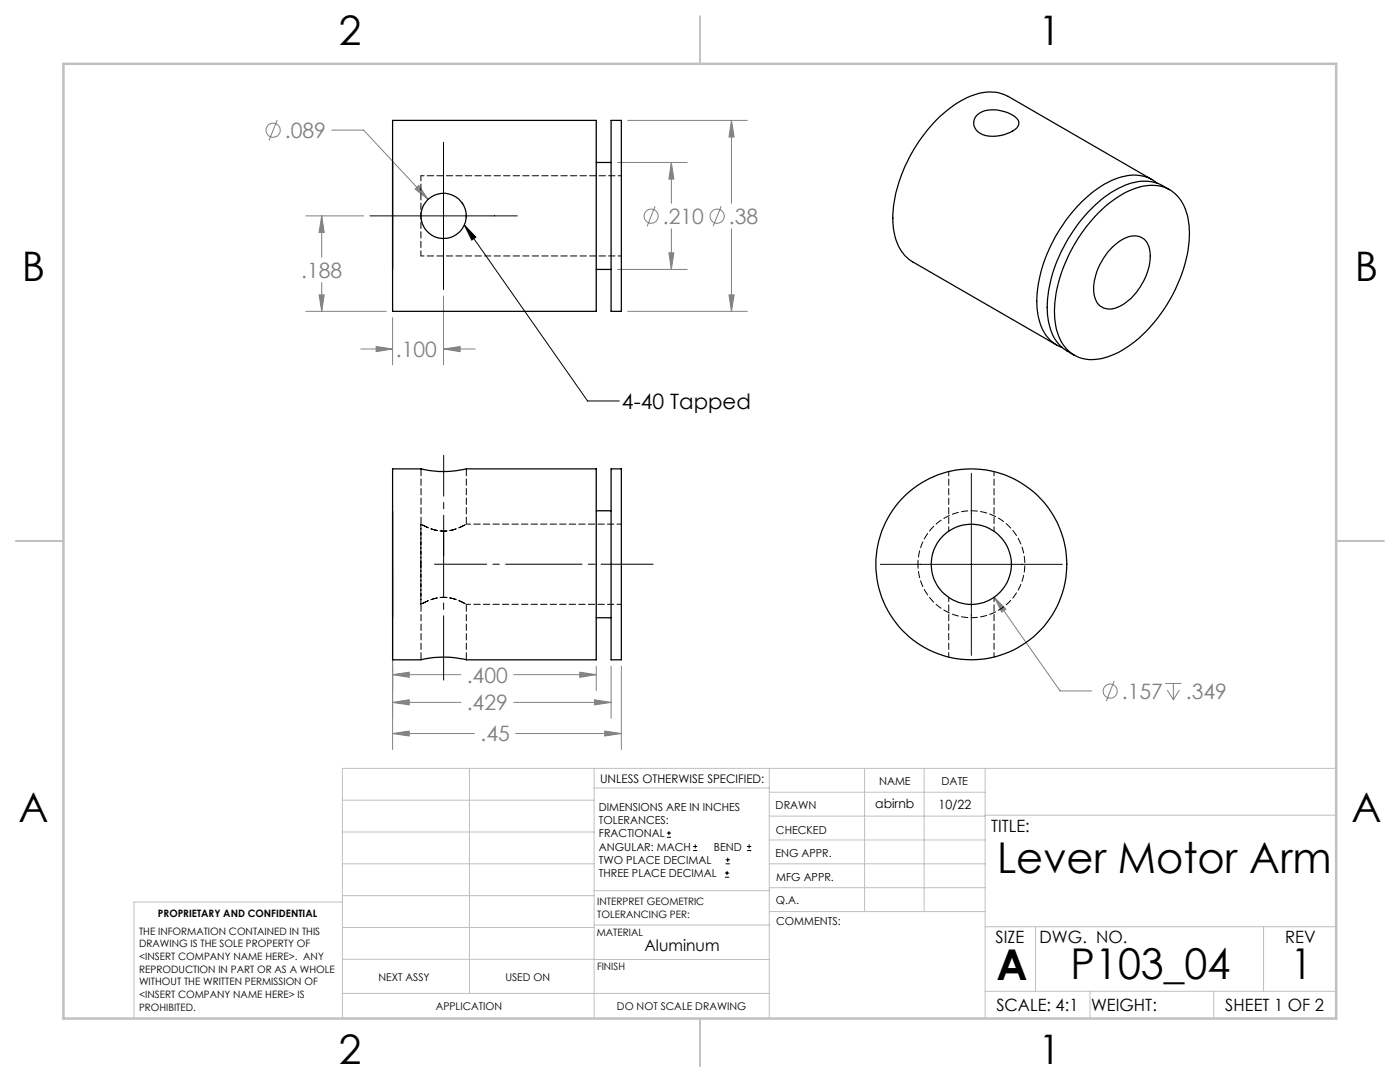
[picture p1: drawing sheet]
<svg xmlns="http://www.w3.org/2000/svg" width="279mm" height="216mm" viewBox="0 0 279 216" stroke-linecap="round" stroke-linejoin="round" font-family="sans-serif">
<g fill="none" stroke="#808080" stroke-width=".2">
<path d="M55.3 24l-1.6 4M66.2 26h6.4l12.8 13.8M82.8 37.7l.8-.7 1.8 2.8zM123.2 32.4h14M125.3 24h23.9M134 32.4l.5 3.3h-1zM134 32.4v8.2M146 24l.5 3.3h-1zM146 24v16.6M61 43.1h11.6M63.7 58.8h1l-.5 3.3zM64.2 43.1l.5 3.3h-1z"/>
<path d="M64.2 43.1v8.2M64.2 56.4v5.7M88.5 59.1v13.7M123.2 53.8h14M130.7 41.1l-1.5 4.1M133.5 50.4h1l-.5 3.4zM134 45.6v8.2M143.9 41.1l-1.6 4.1M145.5 58.8h1l-.5 3.3zM146 45.6v16.5M61 62.1h16.1M72 69.6h6.4"/>
<path d="M75.1 69.1l3.3 .5-3.3 .6zM78.4 63.4v9.4M88.5 69.6l3.3-.5v1.1zM88.5 69.6h6.4M125.3 62.1h23.9M78.4 113.9v35.6M198.4 119.2l2.4 2.4-.9 .5zM198.4 119.2l13.2 18.7h6.3M78.4 134.6l3.3-.5v1zM78.4 134.6h13.6M102.5 134.6h16.5M115.7 134.1l3.3 .5-3.3 .5z"/>
<path d="M118.6 139.6l3.4 .6-3.4 .5zM119 132.9v4.9M122 132.9v10.4M124 132.9v16.6M222.4 135.9l-1.6 4M232.6 136.4h3.2M232.9 137.7l1.3 1.9M234.2 136.4v3.2M235.4 137.7l-1.2 1.9M78.4 146.4l3.3-.5v1zM78.4 140.2l3.3-.6v1.1zM78.4 146.4h16.3"/>
<path d="M78.4 140.2h13.6M102.5 140.2h19.5M102.9 146.4h21.1M120.7 145.9l3.3 .5-3.3 .5z"/>
<circle cx="54.5" cy="26" r="1.42"/>
<circle cx="129.9" cy="43.1" r="1.41"/>
<circle cx="143.1" cy="43.1" r="1.42"/>
<circle cx="221.6" cy="137.9" r="1.4"/>
</g>
<g fill="none" stroke="#000" stroke-width=".2">
<path d="M88.5 28.4v29.4M73.8 43.1h29.4M92.7 44.9l24.6 35.1h6.3M92.7 44.9l2.3 2.4-.8 .6zM193.9 94.4v36.4M175.7 112.6h36.3M133.1 167.1h.8M133.1 166.2h.8M133.5 165.8v.9M138.3 169.7h.8M138.3 168.9h.8M138.7 168.5v.8"/>
<path d="M144.7 175h.8M144.7 174.2h.8M144.8 172.4h.9M144.8 171.6h.9M145.1 173.8v.8M145.2 171.1v.9M149.1 169.7h.8M149.1 168.9h.8M149.5 168.5v.8"/>
</g>
<path d="M78.4 32.4v21.4zM78.4 102v21.3z" fill="none" stroke="#808080" stroke-width=".25"/>
<g fill="none" stroke="#c0c0c0" stroke-width=".2">
<path d="M68.3 159.7h50.3M93.7 153.3v44.9M118.6 153.3v49.9M118.6 157.2h34.9M153.5 153.3v49.9M153.5 158.1h43.1M172.5 153.3v28.6M184.4 153.3v28.6M196.6 153.3v49.9M266.7 153.3h-198.4v49.9M68.3 178.7h50.3M68.3 172.4h50.3"/>
<path d="M68.3 166h50.3M68.3 180h-41.6v23.2M118.6 177.7h35M153.5 167.6h43.1M153.5 162.8h43.1M153.5 172.4h43.1M153.5 177.1h43.1M196.6 162.7h70.1M68.3 198.2h85.2M68.3 191.4l85.2 .1M68.3 185.1h50.3M118.6 184.6h35"/>
<path d="M153.6 181.9h43M196.6 197.8h70.1M196.6 184.9h70.1M206.7 184.9v12.9M217.5 197.8v5.4M242.2 197.8v5.4M252.2 184.9v12.9"/>
</g>
<path d="M139.7 3.2v9.5M3.1 107.9h9.6M266.7 107.9h9.5M139.7 203.2v9.6" fill="none" stroke="#c0c0c0" stroke-width=".25"/>
<path d="M12.7 12.7h254v190.5h-254z" fill="none" stroke="#c0c0c0" stroke-width=".5"/>
<path d="M130.4 112.6h-43.7" fill="none" stroke="#000" stroke-width=".2" stroke-dasharray="15.2 1.3 1.3 1.3" stroke-dashoffset="4.9"/>
<path d="M88.5 135.7v-29.5" fill="none" stroke="#000" stroke-width=".2" stroke-dasharray="15.2 1.3 1.3 1.3" stroke-dashoffset="2.4"/>
<path d="M88.5 90.9v20" fill="none" stroke="#000" stroke-width=".2" stroke-dasharray="15.2 1.3 1.3 1.3" stroke-dashoffset="7.1"/>
<path d="M120.7 145.9l3.3 .5-3.3 .5zM78.4 146.4l3.3-.5v1zM78.4 134.6l3.3-.5v1zM115.7 134.1l3.3 .5-3.3 .5zM78.4 140.2l3.3-.6v1.1zM118.6 139.6l3.4 .6-3.4 .5zM134 32.4l.5 3.3h-1zM133.5 50.4h1l-.5 3.4zM146 24l.5 3.3h-1zM145.5 58.8h1l-.5 3.3zM88.5 69.6l3.3-.5v1.1zM75.1 69.1l3.3 .5-3.3 .6zM64.2 43.1l.5 3.3h-1zM63.7 58.8h1l-.5 3.3zM82.8 37.7l2.6 2.1-1.8-2.8zM198.4 119.2l1.5 2.9 .9-.5z" fill="#808080"/>
<path d="M92.7 44.9l2.3 2.4-.8 .6z" fill="#000"/>
<g fill="none" stroke="#000" stroke-width=".25">
<path d="M78.4 24h40.6v38.1h-40.6zM119 32.4h3M122 24h2v38.1h-2zM195.1 22.9a6.1 6.1 0 0 1 6-.4l.6 .3a2.09 2.09 0 0 1 1.6 2 3.9 3.9 0 0 1-2.9 2.1 5.8 5.8 0 0 1-5.3-.7 2.21 2.21 0 0 1 0-3.3zM229.9 35.8l-28.7-16.6a8.8 8.8 0 0 0-8.2 .3 28.4 28.4 0 0 0-13.1 15.5 20.4 20.4 0 0 0-1.1 12.8 7.9 7.9 0 0 0 3.3 4.4l28.8 16.6M230.9 36.5a7.7 7.7 0 0 0-7.8-1 23.1 23.1 0 0 0-10.9 9.3 27.1 27.1 0 0 0-5.2 16.8 9.1 9.1 0 0 0 3.6 7.1l1.3 .6M233.4 37.9a8.3 8.3 0 0 0-5.6-1.7 17.8 17.8 0 0 0-10.6 6.1 30.3 30.3 0 0 0-8.2 19 10.1 10.1 0 0 0 3.3 8.3l2.1 1.3M119 53.8h3M219.2 42.5a17.2 17.2 0 0 1 10-5.5 7.1 7.1 0 0 1 7.8 5.9 23.3 23.3 0 0 1-2.9 15.7 26.1 26.1 0 0 1-12.2 12.3 7.9 7.9 0 0 1-8.6-.9 11 11 0 0 1-2.8-8.7 30.6 30.6 0 0 1 8.7-18.8zM222.1 49.2a5.6 5.6 0 0 1 5.5-1.9 4.1 4.1 0 0 1 2 4.3 12.2 12.2 0 0 1-6.6 9.7 3.2 3.2 0 0 1-4.7-2.7 11.9 11.9 0 0 1 3.8-9.4zM78.4 93.6h5.6a19.7 19.7 0 0 0 9.1 0h25.9v38.1h-25.9a19.5 19.5 0 0 0-9.1 0h-5.6zM122 93.6h2v38.1h-2z"/>
<path d="M119 101.9h3M119 123.3h3"/>
<circle cx="88.5" cy="43.1" r="4.5"/>
<circle cx="193.9" cy="112.6" r="19"/>
<circle cx="193.9" cy="112.6" r="8"/>
</g>
<path d="M84 93.5v11.1M84 112.6v-8v16v-8M93.1 104.6v-11.1M84 120.6v11M93.1 131.6v-11" fill="none" stroke="#000" stroke-width=".2" stroke-dasharray="1.3 .6" stroke-dashoffset="-.1"/>
<path d="M124 35.1h-40M84 51.1h40M92.3 105l.8-.4a8 8 0 0 1-9.1 0 8 8 0 0 0 8.3 .4M92.3 120.2l.8 .4a8 8 0 0 0-9.1 0 8 8 0 0 1 8.3-.4" fill="none" stroke="#000" stroke-width=".2" stroke-dasharray="1.3 .6" stroke-dashoffset=".6"/>
<path d="M189.3 94.1v11.9M124 104.6h-30.9M189.3 119.2v11.9M198.4 106v-11.9M93.1 120.6h30.9M198.4 131.1v-11.9" fill="none" stroke="#000" stroke-width=".2" stroke-dasharray="1.3 .6" stroke-dashoffset=".4"/>
<path d="M92.2 40.4l.1 .1M92.3 40.5l.1 .2M93 42.8v.6" fill="none" stroke="#000" stroke-width=".2" stroke-dasharray="1.3 .6"/>
<path d="M84 35.1v16" fill="none" stroke="#000" stroke-width=".2" stroke-dasharray="1.3 .6" stroke-dashoffset=".3"/>
<path d="M183.2 112.6a10.7 10.7 0 0 1 15.8-9.4 10.7 10.7 0 0 1 .6 18.4 10.7 10.7 0 0 1-16.4-8.3v-.7" fill="none" stroke="#000" stroke-width=".2" stroke-dasharray="1.3 .6" stroke-dashoffset=".5"/>
<g font-size="8.5">
<text x="199" y="174.2">Lever Motor Arm</text>
<text x="198.9" y="195.5">A</text>
<text x="213.7" y="195.4">P103_04</text>
<text x="257.6" y="195.4">1</text>
</g>
<g font-size="8.1">
<text x="67.6" y="8.9">2</text>
<text x="207.3" y="8.9">1</text>
<text x="4.4" y="56.2">B</text>
<text x="270.4" y="56.2">B</text>
<text x="3.7" y="164.1">A</text>
<text x="269.7" y="164.1">A</text>
<text x="67.6" y="212.4">2</text>
<text x="207.3" y="212.4">1</text>
</g>
<g font-size="4.2" fill="#808080">
<text x="56.9" y="27.5">.089</text>
<text x="132.3" y="44.7">.210</text>
<text x="145.5" y="44.7">.38</text>
<text x="60.1" y="55.4">.188</text>
<text x="79" y="71.2">.100</text>
<text x="93.2" y="136.2">.400</text>
<text x="93.2" y="141.7">.429</text>
<text x="223.9" y="139.4">.157</text>
<text x="236.7" y="139.4">.349</text>
<text x="95.9" y="148">.45</text>
</g>
<text font-size="4.2" x="124.1" y="81.6">4-40 Tapped</text>
<g font-size="3.4">
<text x="197.8" y="166">TITLE:</text>
<text x="198.7" y="188.1">SIZE</text>
<text x="207.5" y="188.1">DWG. NO.</text>
<text x="256.5" y="188.2">REV</text>
<text x="198.8" y="201.7">SCALE: 4:1</text>
<text x="217.7" y="201.8">WEIGHT:</text>
<text x="244.5" y="201.7">SHEET 1 OF 2</text>
</g>
<text font-size="3.2" x="128.6" y="189.8">Aluminum</text>
<g font-size="2.5">
<text x="174.7" y="161.3">abirnb</text>
<text x="187.3" y="161.4">10/22</text>
</g>
<text font-size="2.4" x="119.8" y="156.2">UNLESS OTHERWISE SPECIFIED:</text>
<g font-size="2.2">
<text x="119.5" y="161.8">DIMENSIONS ARE IN INCHES</text>
<text x="154.8" y="161.4">DRAWN</text>
<text x="175.4" y="156.6">NAME</text>
<text x="187.9" y="156.7">DATE</text>
<text x="119.5" y="164.4">TOLERANCES:</text>
<text x="119.5" y="167.1">FRACTIONAL</text>
<text x="154.9" y="166.3">CHECKED</text>
<text x="119.5" y="169.7">ANGULAR: MACH</text>
<text x="119.5" y="172.4">TWO PLACE DECIMAL</text>
<text x="142.5" y="169.7">BEND</text>
<text x="154.8" y="171">ENG APPR.</text>
<text x="119.5" y="175">THREE PLACE DECIMAL</text>
<text x="154.9" y="175.7">MFG APPR.</text>
<text x="154.9" y="180.4">Q.A.</text>
<text x="154.9" y="184.6">COMMENTS:</text>
</g>
<g font-size="2.1">
<text x="75.5" y="195.7">NEXT ASSY</text>
<text x="100.9" y="195.7">USED ON</text>
<text x="86.9" y="201.5">APPLICATION</text>
<text x="123.1" y="201.6">DO NOT SCALE DRAWING</text>
</g>
<g font-size="2">
<text x="31.5" y="182.9">PROPRIETARY AND CONFIDENTIAL</text>
<text x="119.2" y="180.6">INTERPRET GEOMETRIC</text>
<text x="119.2" y="183.1">TOLERANCING PER:</text>
<text x="27.8" y="186.5">THE INFORMATION CONTAINED IN THIS</text>
<text x="27.8" y="189">DRAWING IS THE SOLE PROPERTY OF</text>
<text x="27.8" y="191.6">&lt;INSERT COMPANY NAME HERE&gt;. ANY</text>
<text x="119.1" y="186.7">MATERIAL</text>
<text x="27.8" y="194.1">REPRODUCTION IN PART OR AS A WHOLE</text>
<text x="27.8" y="196.6">WITHOUT THE WRITTEN PERMISSION OF</text>
<text x="119.1" y="193.5">FINISH</text>
<text x="27.8" y="199.1">&lt;INSERT COMPANY NAME HERE&gt; IS</text>
<text x="27.8" y="201.7">PROHIBITED.</text>
</g>
</svg>
